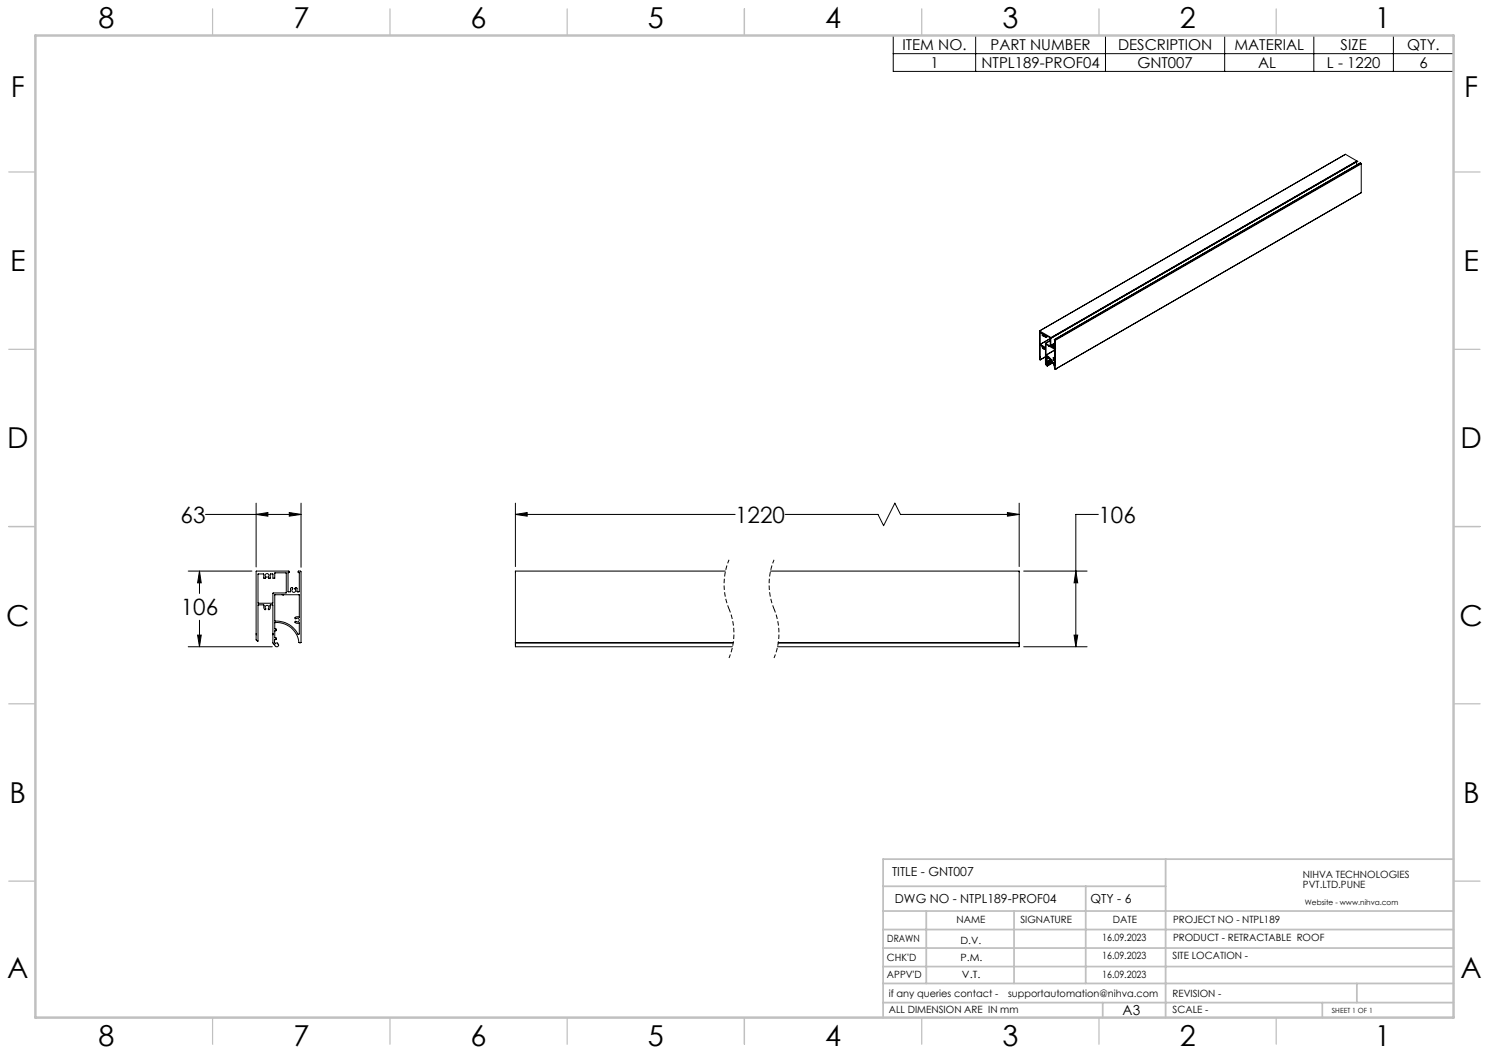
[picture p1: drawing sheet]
<svg xmlns="http://www.w3.org/2000/svg" width="420mm" height="297mm" viewBox="0 0 420 297" stroke-linecap="round" stroke-linejoin="round" font-family="sans-serif">
<path d="M205.6 157.9a18 18 0 0 0 0 13.8M218.3 157.9a18 18 0 0 0 0 13.8M205.6 171.7a18 18 0 0 1 0 13.9M218.3 171.7a18 18 0 0 1 0 13.9" fill="none" stroke="#000" stroke-width=".28" stroke-dasharray="1.3 .6" stroke-dashoffset=".2" stroke-linecap="butt"/>
<g fill="none" stroke="#000" stroke-width=".28">
<path d="M252 10h158v10.1h-158zM252 15.1h158M275.2 10v10.1M311.8 10v10.1M345.4 10v10.1M370.6 10v10.1M393 10v10.1M379.5 43.5l-86.3 49.8M379.5 43.5l3.2 1.9M382.7 45.6v1M382.7 45.4l.1 .1M382.7 45.4l-86.2 49.8"/>
<path d="M382.8 45.6h.1M382.8 45.6l-86.3 49.8M382.8 45.5l-86.3 49.7M382.8 45.5v.1M383.7 46l-86.3 49.8M383.7 46h.1M383.7 46l.2 .1M383.9 46.1l.1 .1M383.9 46.1l-86.3 49.8M384 54.3l-86.3 49.8M384 46.2l-86.3 49.8M384 46.2v8.1"/>
<path d="M293.2 93.3v.1M293.2 93.4v7.2M293.2 93.3l3.3 1.9M293.4 97.1v.1M293.4 93.8v3.3M293.4 97.4v4.1M293.4 97.3l.6 .4 .1 .6 .1-.1M293.4 97.3v.1M293.4 93.8l.6 .3 .1 .6M293.4 93.8h.1M293.4 97.2l1.5 .8M294.1 94.7h.1"/>
<path d="M294.2 98.2l-.1-.3h.2l.2 .6M294.2 94.5l.1-.3 .1 .5M294.2 94.5v.1M294.2 94.6l-.1 .1M294.2 94.5l.3-.1-.3 .2M294.4 94.7h.1M294.4 94.7l.2 .3M294.4 98l-.2 .2M294.5 94.6l-.1 .1M294.5 94.5l-.4 .2M294.5 98.1l-.3 .2M294.6 98.1l.3 .1v3.4"/>
<path d="M294.6 98.1l-.1 .4M294.6 94.5l.3 .1 .2 .6M294.6 94.5h.1M294.6 94.9v.1M294.6 94.9l.3-.1-.3 .2M294.6 94.5v.4M294.7 98.1h-.1M294.9 98h.1M294.9 96.8h.1M294.9 96.8v1.2M294.9 98.3l-.4 .2M294.9 96.8l1.3 .8"/>
<path d="M295.1 97.2h.1M295.1 94.6v.6M295.1 97.2v2.9M295.1 94.6l1.1 .7v2.2M295.1 94.6h.1M295.1 97.2l.7 .3M295.6 94.9l-.5 .3M295.8 97.5h.1M295.8 97.5l.1 .1M295.9 97.6h.1M295.9 97.6l1.6 .9v2.6l-.4-.2M296.2 97.5v.1"/>
<path d="M296.2 96.1l-1.3 .7M296.2 95.5l-2.8 1.6M296.2 95.5l-2.8 1.7M296.4 95.4h.1M296.4 97.5v.1M296.4 95.4v2.1M296.4 97.6l.2 .1M296.5 95.2h.1M296.5 95.2v.2M296.6 97.7h.1M296.7 97.4l-.3 .1M296.7 97.5l-.3 .1"/>
<path d="M296.8 97.3l-.1 .4M296.8 97.3h.1M296.8 97.3l.1 .2M296.9 97.5l.1 .5 .1-.4M297.1 97.6h.1M297.1 97.5v.1M297.1 97.5h.1M297.2 97.5l.1 .2M297.3 98v.1M297.3 97.7v.3M297.3 98.1l.2 .1M297.4 95.8l.1 2.4"/>
<path d="M297.4 95.8l.2 .1M297.5 98.2h.1M297.5 97.3l-.4 .2M297.5 97.1l-.6 .4M297.5 96.8l-.8 .5M297.5 97.6l-.2 .1M297.5 97.9l-.2 .1M297.5 98l-.2 .1M297.5 96.9l-.7 .4M297.5 96.8l-.7 .5M297.5 98.7l-2.4 1.4M297.5 98.8l-2.4 1.4"/>
<path d="M297.6 95.9l.1 .1M297.7 96v8.1M293.2 100.5v.1M293.2 101.3l.2 .2M293.2 101.2v.1M293.2 100.6v.6M293.2 100.6h.1M294.9 101.6l.2 1.3M294.9 101.6h.1M294.9 101.5h.1M294.9 100.6l-1.5 .9M295.1 101v.1"/>
<path d="M295.1 101.3h.1M295.1 102.1h.1M295.1 102.3h.1M295.1 102.6l.1 .2M295.1 102.9l.2 .3 .2-.1M295.1 102.9h.1M295.1 100.1v.1M295.1 100.4v.6M295.1 101.3v.8M295.1 102.3v.3M295.1 102.3l.1 .1M295.1 100.4h.1"/>
<path d="M295.1 101l.6-.3-.6 .4M295.1 100.3a5.2 5.2 0 0 1 2.4 3.8h.2M295.1 100.3v.1M295.1 100.2l1.4 1.2 .9 1.6M295.1 101.1h.1M295.1 102.1l.1 .1M295.2 102.8l.1 .1M295.2 101.1v.1M295.2 101.3h.1M295.2 102.2h.1M295.2 102.3v.1M295.2 102.3l1.3-.7-1.3 .8"/>
<path d="M295.2 101.2v.1M295.2 102.2v.1M295.3 102.9l.2 .2M295.5 103.1h.1M295.5 103.1l1.4-.9-1.4 .9M295.8 100.8l-.6 .3M295.8 100.8l-.6 .4M295.9 100.9l-.7 .4M296.3 101.3l-1.2 .8M296.3 101.4l-1.2 .7M296.4 101.5l-1.2 .7M296.6 101.7l-1.5 .9"/>
<path d="M296.7 101.9l-1.5 .9M296.8 102.1l-1.5 .8M297 102.3l-1.6 1M297.1 100.9l.2 .2a.23 .23 0 0 1 .2 .2 .23 .23 0 0 1-.2 .3l-.1-.2M297.2 101.4l.3 .4v1.3l-.1-.1M297.4 101.2l-.3 .1M297.5 101.2l-.3 .2M297.5 100.7l-.4 .2M297.5 102.9l-.1 .1M297.7 104.1h.1M58 145.1h26.9M72.2 145.1l3.4-.5v1z"/>
<path d="M72.2 141.9v18M81.6 144.6l3.3 .5-3.3 .5zM84.9 141.9v18.1M145.4 145.1l3.3-.5v1zM145.4 141.9v17.9M145.4 145.1h62M221.4 145.1h26.2l1.6 3.2 3.2-6.4 1.6 3.2h33.5M284.2 144.6l3.3 .5-3.3 .5zM287.5 141.9v17.9M309.8 145.1h-6.3v37.3M53.1 161.1h17.9M55.7 179.1h1.1l-.5 3.3z"/>
<path d="M56.3 161.1l.5 3.3h-1.1zM56.3 161.1v6.3M56.3 174.9v7.5M72.8 161.9h1.6v1.2h.5l.1-.3a.56 .56 0 0 1-.1-.8 .56 .56 0 0 1 .8 0 .56 .56 0 0 1-.1 .8l.2 .3h.4l.1-1.2h.6l.1 1.2h.5v-1.5h3.3v5.6h-3.8l-.1 2.9h-4.1zM77 178.8v-8.2h-.8a1.19 1.19 0 0 1-.4 1.4l-.2-.2a.58 .58 0 0 0 .2-.9 .58 .58 0 0 0-.9 0 .58 .58 0 0 0 .1 .9v.1a.64 .64 0 0 1-.6-.4 .64 .64 0 0 1 .1-.7l-.1-.2h-1.6l-.1 10.3-.5-.4v-19.4h9.3l.1 .3-.4 .1v5.4h.8v-1l.1-.1h.3l.2 .2a.56 .56 0 0 0-.2 .8 .56 .56 0 0 0 .8 .1 .56 .56 0 0 0-.1-.9l.3-.3 .3 .1 .1 1.1h.6v-5.4l-.3-.1v-.3h.6l.2 .1v20.1h-.5a6.4 6.4 0 0 0-6.9-5.6v1.7l.4 .1v.4h-.4v2l.4 .1v.4h-.5l.2 1.1a.52 .52 0 0 1 .6-.2 .52 .52 0 0 1 .3 .5l.1 .1a.54 .54 0 0 1-.6 .6 .54 .54 0 0 1-.5-.7l-.5-.4v-2.4M77 178.9v.1M77 178.8v.1M77 179h.1M79.7 167.7l-2.2 .1v7.4a7.2 7.2 0 0 1 6.7 3.8l.2-.3v-3.1a.67 .67 0 0 1-.7 .3 .67 .67 0 0 1-.5-.6l.1-.1a.58 .58 0 0 0 .9 0 .58 .58 0 0 0-.3-.9l-.6 .3a.34 .34 0 0 1-.1-.5 .34 .34 0 0 1 .4-.1l.8 .1v-6.3h-4.6M79.7 167.7h.1M79.8 167.7h.1M79.8 167.8h.1"/>
<path d="M204.6 161.1h-59.2v20.2M217.3 161.1h70.2v20.2M288.7 161.1h17.9M303 179.1h1l-.5 3.3zM303.5 161.1l.5 3.3h-1zM53.1 182.4h23.7M145.4 181.3v1.1h61.2M145.4 181.3h.1M145.4 181.3h61.4M219.5 181.3h68M287.5 181.3v1.1h-68.2M287.5 181.3h.1"/>
<path d="M288.7 182.4h17.9"/>
</g>
<g fill="none" stroke="#c0c0c0" stroke-width=".35">
<path d="M60 2.5v7.5M110 2.5v7.5M160 2.5v7.5M210 2.5v7.5M260 2.5v7.5M310 2.5v7.5M360 2.5v7.5M2.5 48.5h7.5M410 48.5h7.5M2.5 98.5h7.5M410 98.5h7.5M2.5 148.5h7.5"/>
<path d="M410 148.5h7.5M2.5 198.5h7.5M410 198.5h7.5M2.5 248.5h7.5M410 248.5h7.5M60 287v7.5M110 287v7.5M160 287v7.5M210 287v7.5M260 287v7.5M310 287v7.5M360 287v7.5"/>
</g>
<g fill="none" stroke="#c0c0c0" stroke-width=".5">
<path d="M249.1 257h160.9M249.1 250h79.7M261.3 257v20.4M286 257v20.4M306.2 250v27.4M328.8 242.3v44.7M410 242.3h-160.9v44.7M249.1 272.6h160.9M249.1 267.4h160.9M249.1 262.2h160.9M249.1 277.4h160.9M382.7 277.4v5.4"/>
<path d="M249.1 282.8h160.9M311 282.8v4.2M373 282.8v4.2"/>
</g>
<path d="M10 10h400v277h-400z" fill="none" stroke="#c0c0c0" stroke-width=".7"/>
<path d="M145.4 145.1l3.3-.5v1zM284.2 144.6l3.3 .5-3.3 .5zM303 179.1h1l-.5 3.3zM303.5 161.1l.5 3.3h-1zM81.6 144.6l3.3 .5-3.3 .5zM72.2 145.1l3.4-.5v1zM56.3 161.1l.5 3.3h-1.1zM55.7 179.1h1.1l-.5 3.3z" fill="#000"/>
<g font-size="8.1">
<text x="27.8" y="8">8</text>
<text x="82.8" y="8">7</text>
<text x="132.8" y="8">6</text>
<text x="182.8" y="8">5</text>
<text x="232.8" y="8">4</text>
<text x="282.8" y="8">3</text>
<text x="332.8" y="8">2</text>
<text x="387.8" y="8">1</text>
<text x="3" y="27.2">F</text>
<text x="413" y="27.2">F</text>
<text x="2.8" y="76.5">E</text>
<text x="412.8" y="76.5">E</text>
<text x="2" y="126.5">D</text>
<text x="412" y="126.5">D</text>
<text x="1.7" y="176.5">C</text>
<text x="411.7" y="176.5">C</text>
<text x="2.7" y="226.5">B</text>
<text x="412.7" y="226.5">B</text>
<text x="2" y="275.7">A</text>
<text x="412" y="275.7">A</text>
<text x="27.8" y="295">8</text>
<text x="82.8" y="295">7</text>
<text x="132.8" y="295">6</text>
<text x="182.8" y="295">5</text>
<text x="232.8" y="295">4</text>
<text x="282.8" y="295">3</text>
<text x="332.8" y="295">2</text>
<text x="387.8" y="295">1</text>
</g>
<g font-size="6.3">
<text x="51" y="147.5">63</text>
<text x="207.4" y="147.5">1220</text>
<text x="309.8" y="147.5">106</text>
<text x="51" y="173.6">106</text>
</g>
<g font-size="4.2">
<text x="254.6" y="14.1">ITEM NO.</text>
<text x="279.4" y="14.1">PART NUMBER</text>
<text x="315.4" y="14.1">DESCRIPTION</text>
<text x="348.2" y="14.1">MATERIAL</text>
<text x="378.1" y="14.1">SIZE</text>
<text x="396.9" y="14.1">QTY.</text>
<text x="262.4" y="19.2">1</text>
<text x="276.9" y="19.2">NTPL189-PROF04</text>
<text x="320.8" y="19.2">GNT007</text>
<text x="354.9" y="19.2">AL</text>
<text x="374.3" y="19.2">L - 1220</text>
<text x="400.3" y="19.2">6</text>
</g>
<text font-size="3.9" x="316.7" y="286.4">A3</text>
<g font-size="3.5">
<text x="251.6" y="247.2">TITLE - GNT007</text>
<text x="252.4" y="254.8">DWG NO - NTPL189-PROF04</text>
<text x="307.6" y="254.8">QTY - 6</text>
</g>
<g font-size="2.8">
<text x="367.5" y="247.7">NIHVA TECHNOLOGIES</text>
<text x="367.5" y="250.5">PVT.LTD.PUNE</text>
<text x="269.8" y="260.4">NAME</text>
<text x="287.8" y="260.4">SIGNATURE</text>
<text x="313.9" y="260.5">DATE</text>
<text x="330.9" y="260.5">PROJECT NO - NTPL189</text>
<text x="250.3" y="265.7">DRAWN</text>
<text x="270.9" y="266.1">D.V.</text>
<text x="310.9" y="265.5">16.09.2023</text>
<text x="330.9" y="265.5">PRODUCT - RETRACTABLE ROOF</text>
<text x="250.2" y="271.1">CHK'D</text>
<text x="250.2" y="275.8">APPV'D</text>
<text x="270.9" y="271.1">P.M.</text>
<text x="271.3" y="275.8">V.T.</text>
<text x="310.9" y="270.6">16.09.2023</text>
<text x="310.9" y="275.8">16.09.2023</text>
<text x="330.7" y="270.6">SITE LOCATION -</text>
<text x="250.7" y="281.1">if any queries contact -</text>
<text x="284.3" y="281.1">supportautomation@nihva.com</text>
<text x="330.7" y="281.1">REVISION -</text>
<text x="250.7" y="285.6">ALL DIMENSION ARE IN mm</text>
<text x="330.7" y="285.6">SCALE -</text>
</g>
<text font-size="2.1" x="368.1" y="255.1">Website - www.nihva.com</text>
<text font-size="2" x="375.7" y="285.6">SHEET 1 OF 1</text>
</svg>
